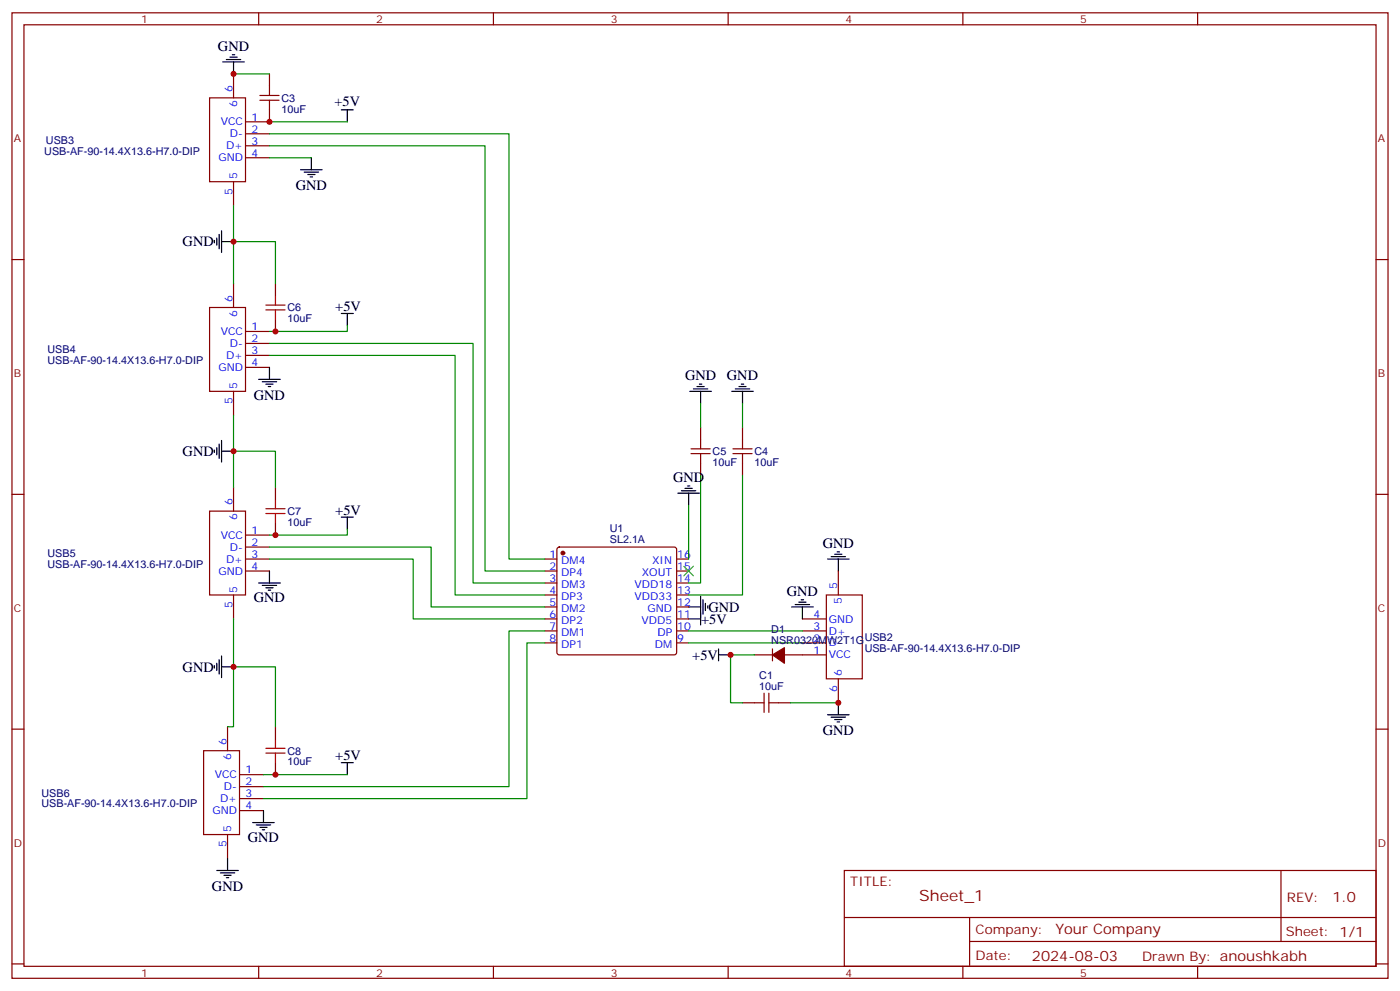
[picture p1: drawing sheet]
<svg xmlns="http://www.w3.org/2000/svg" width="412mm" height="292mm" viewBox="0 0 412 292" stroke-linecap="round" stroke-linejoin="round" font-family="sans-serif">
<g fill="none" stroke="#870000" stroke-width=".35">
<path d="M3.5 3.8h405.4v284.3h-405.4zM7.1 7.3h398.2v277.3h-398.2zM76.2 3.8v3.5M145.3 3.8v3.5M214.5 3.8v3.5M283.6 3.8v3.5M352.8 3.8v3.5M61.7 28.8h10.6v24.7h-10.6zM68.8 21.8v7M72.3 39.4h7.1M76.6 29.5h5.6M76.6 28.1h5.6"/>
<path d="M79.4 29.5v6.4h-7.1M79.4 21.8v6.3M68.8 53.5v7.1M72.3 42.9h7.1M72.3 46.5h7.1M3.5 76.4h3.6M405.3 76.4h3.6M61.7 90.6h10.6v24.7h-10.6zM68.8 83.5v7.1M72.3 97.6h7.1M81.1 83.5v3.5M81.1 94.1v3.5"/>
<path d="M68.8 115.3v7M72.3 101.1h7.1M72.3 104.7h7.1M72.3 108.2h7.1M203.6 133.6h5.6M203.6 132.2h5.6M206.4 125.8v6.4M206.4 133.6v6.3M215.9 133.6h5.6M215.9 132.2h5.6M218.7 125.8v6.4M218.7 133.6v6.3"/>
<path d="M3.5 145.6h3.6M61.7 150.5h10.6v24.7h-10.6zM68.8 143.5v7M72.3 157.6h7.1M81.1 143.5v3.5M81.1 154.1v3.5M405.3 145.6h3.6M68.8 175.2v7.1M72.3 164.6h7.1M72.3 168.2h7.1M72.3 161.1h7.1M160.5 164.6h3.5"/>
<path d="M160.5 168.2h3.5M160.5 171.7h3.5M160.5 175.2h3.5M160.5 178.8h3.5M164.3 161.3l.4-.2h33.9l.5 .2 .2 .5v30.4l-.2 .5-.5 .2h-33.9l-.5-.3-.2-.4v-30.4zM199.3 164.6h3.5M199.3 168.2h3.5M199.3 171.7h3.5M199.3 175.2h3.5M199.3 178.8h3.5M243.4 175.2h10.6v24.7h-10.6zM246.9 168.2v7"/>
<path d="M160.5 189.3h3.5M160.5 185.8h3.5M160.5 182.3h3.5M199.3 189.3h3.5M199.3 185.8h3.5M199.3 182.3h3.5M222.2 192.9h5.3M227.5 191.1v3.5M231.1 192.9h12.3M236.4 189.3h7M236.4 185.8h7M236.4 182.3h7"/>
<path d="M246.9 199.9v7.1M3.5 214.7h3.6M67 214v7.1M81.1 214v3.6M218.7 207h6.4M225.1 204.2v5.6M226.5 207h6.3M226.5 204.2v5.6M405.3 214.7h3.6M60 221.1h10.6v24.7h-10.6zM70.6 228.1h7M70.6 231.7h7"/>
<path d="M70.6 235.2h7M70.6 238.7h7M81.1 224.6v3.5M67 245.8v7M248.7 256.4h156.6v28.2h-156.6zM377.3 256.4v20.9M248.7 270.2h156.5M285.6 277.3h119.6M285.6 270.2v14.1M3.5 283.9h3.6M76.2 284.6v3.5M145.3 284.6v3.5"/>
<path d="M214.5 284.6v3.5M283.6 284.6v3.5M352.8 284.6v3.5M405.3 283.9h3.6"/>
</g>
<g fill="#870000" stroke="#870000" stroke-width=".35">
<path d="M227.5 192.9l3.6-2.2v4.6z"/>
<circle cx="165.8" cy="162.9" r=".53"/>
</g>
<g fill="none" stroke="#008700" stroke-width=".35">
<path d="M68.8 21.8h10.6M79.4 39.4h70.5v125.2h10.6M79.4 35.9h22.9M79.4 42.9h63.5v125.3h17.6M79.4 46.5h12.3M68.8 71.2h12.3v12.3M68.8 60.6v22.9M102.3 95.8v1.8h-22.9M79.4 101.1h59.9v70.6h21.2M79.4 104.7h54.7v70.5h26.4M206.4 118.8v7M218.7 118.8v7"/>
<path d="M68.8 132.9h12.3v10.6M68.8 122.3v21.2M206.4 139.9v31.8h-3.6M218.7 139.9v35.3h-15.9M102.3 155.8v1.8h-22.9M202.8 148.8v15.8M79.4 161.1h47.6v17.7h33.5M79.4 164.6h42.3v17.7h38.8M68.8 182.3v31.7h-1.8M68.8 196.4h12.3v17.6M160.5 185.8h-10.6v45.9h-72.3M160.5 189.3h-5.3v45.9h-77.6"/>
<path d="M202.8 185.8h33.6M202.8 189.3h33.6M222.2 192.9h-7v14.1h3.5M232.8 207h14.1M77.6 228.1h24.7"/>
</g>
<g fill="none" stroke="#000" stroke-width=".35">
<path d="M65.6 18.2h6.4M66.7 17.5h4.2M67.7 16.8h2.1M68.4 16.1h.7M68.8 18.2v3.6M100.5 32.3h3.6M102.3 32.3v3.6M88.5 50h6.4M89.6 50.7h4.2M90.7 51.4h2.1M91.4 52.1h.7M91.7 46.5v3.5"/>
<path d="M63.1 70.8v.7M63.9 70.1v2.1M64.6 69v4.3M65.3 71.2h3.5M65.3 68v6.3M100.5 92.3h3.6M102.3 92.3v3.5M76.2 111.7h6.3M77.3 112.4h4.2M78.3 113.1h2.1M79 113.8h.7M79.4 108.2v3.5"/>
<path d="M203.2 115.3h6.3M204.3 114.5h4.2M205.3 113.8h2.1M206 113.1h.7M206.4 115.3v3.5M215.5 115.3h6.4M216.6 114.5h4.2M217.7 113.8h2.1M218.4 113.1h.7M218.7 115.3v3.5M63.1 132.5v.7M63.9 131.8v2.1"/>
<path d="M64.6 130.8v4.2M65.3 129.7v6.4M65.3 132.9h3.5M100.5 152.3h3.6M102.3 152.3v3.5M199.7 145.2h6.3M200.7 144.5h4.3M201.8 143.8h2.1M202.5 143.1h.7M202.8 145.2v3.6M76.2 171.7h6.3M77.3 172.4h4.2"/>
<path d="M78.3 173.1h2.1M79 173.8h.7M79.4 168.2v3.5M202.8 178.8h3.6M206.4 175.6v8.4M207.1 176.6v4.3M207.8 177.7v2.1M208.5 178.4v.7M233.2 178.8h6.3M234.2 178h4.3M235.3 177.3h2.1M236 176.6h.7"/>
<path d="M236.4 178.8v3.5M243.8 164.6h6.3M244.8 163.9h4.3M245.9 163.2h2.1M246.6 162.5h.7M246.9 164.6v3.6M63.1 196v.7M63.9 195.3v2.1M64.6 194.3v4.2M65.3 193.2v6.4M65.3 196.4h3.5M202.8 182.3h3.6"/>
<path d="M211.7 192.9h3.5M211.7 191.1v3.5M243.8 210.5h6.3M244.8 211.2h4.3M245.9 211.9h2.1M246.6 212.6h.7M246.9 207v3.5M77.6 238.7v3.6M100.5 224.6h3.6M102.3 224.6v3.5M63.9 256.4h6.3M64.9 257.1h4.2"/>
<path d="M66 257.8h2.1M66.7 258.5h.7M67 252.8v3.6M74.4 242.3h6.4M75.5 243h4.2M76.6 243.7h2.1M77.3 244.4h.7"/>
</g>
<path d="M201.4 166.8l2.9 2.8M204.3 166.8l-2.9 2.8" fill="none" stroke="#3c3" stroke-width=".35"/>
<path d="M78.3 91.3h5.7M78.3 89.9h5.7M81.1 87v2.9M81.1 91.3v2.8M78.3 151.2h5.7M78.3 149.8h5.7M81.1 147v2.8M81.1 151.2v2.9M81.1 217.6v2.8M78.3 221.8h5.7M78.3 220.4h5.7M81.1 221.8v2.8" fill="none" stroke="#a10000" stroke-width=".35"/>
<g fill="#c00">
<circle cx="215.2" cy="192.9" r=".88"/>
<circle cx="246.9" cy="207" r=".88"/>
<circle cx="68.8" cy="21.8" r=".88"/>
<circle cx="79.4" cy="35.9" r=".88"/>
<circle cx="68.8" cy="71.2" r=".88"/>
<circle cx="68.8" cy="132.9" r=".88"/>
<circle cx="68.8" cy="196.4" r=".88"/>
<circle cx="81.1" cy="97.6" r=".88"/>
<circle cx="81.1" cy="157.6" r=".88"/>
<circle cx="81.1" cy="228.1" r=".88"/>
</g>
<text font-size="4.6" fill="#800" x="270.8" y="265.4">Sheet_1</text>
<g font-size="4.2">
<text x="64.2" y="15.1">GND</text>
<text x="98.5" y="31.3">+5V</text>
<text x="87.1" y="56">GND</text>
<text x="53.8" y="72.6">GND</text>
<text x="98.8" y="91.6">+5V</text>
<text x="201.8" y="112">GND</text>
<text x="214.1" y="112">GND</text>
<text x="74.8" y="117.7">GND</text>
<text x="53.8" y="134.3">GND</text>
<text x="198.3" y="142">GND</text>
<text x="98.8" y="151.6">+5V</text>
<text x="242.4" y="161.5">GND</text>
<text x="74.8" y="177.3">GND</text>
<text x="231.8" y="175.6">GND</text>
<text x="206.6" y="183.7">+5V</text>
<text x="208.7" y="180.2">GND</text>
<text x="53.8" y="197.8">GND</text>
<text x="203.9" y="194.3">+5V</text>
<text x="242.4" y="216.6">GND</text>
<text x="98.8" y="223.9">+5V</text>
<text x="73" y="247.9">GND</text>
<text x="62.4" y="262.4">GND</text>
</g>
<g font-size="4.2" fill="#800">
<text x="392.5" y="265.6">1.0</text>
<text x="310.9" y="275.2">Your Company</text>
<text x="304" y="283">2024-08-03</text>
</g>
<g font-size="3.9" fill="#800">
<text x="250.5" y="260.9">TITLE:</text>
<text x="379.1" y="265.6">REV:</text>
<text x="287.4" y="275.1">Company:</text>
<text x="378.7" y="275.8">Sheet: 1/1</text>
<text x="287.4" y="282.8">Date:</text>
<text x="336.4" y="282.9">Draw</text>
<text x="346.6" y="282.9">n By: anoushkabh</text>
</g>
<g font-size="3.2" fill="#800">
<text x="41.6" y="6.8">1</text>
<text x="110.8" y="6.8">2</text>
<text x="179.9" y="6.8">3</text>
<text x="249.1" y="6.8">4</text>
<text x="318.2" y="6.8">5</text>
<text x="4.1" y="41.9">A</text>
<text x="405.9" y="41.9">A</text>
<text x="4.1" y="111">B</text>
<text x="405.9" y="111">B</text>
<text x="4.1" y="180.2">C</text>
<text x="405.9" y="180.2">C</text>
<text x="4.1" y="249.3">D</text>
<text x="405.9" y="249.3">D</text>
<text x="41.6" y="287.6">1</text>
<text x="110.8" y="287.6">2</text>
<text x="179.9" y="287.6">3</text>
<text x="249.1" y="287.6">4</text>
<text x="318.2" y="287.6">5</text>
</g>
<g font-size="3.2" fill="#00f">
<text x="68.4" y="27.1" transform="rotate(-90 68.4 27.1)">6</text>
<text x="69.8" y="31.5" transform="rotate(-90 69.8 31.5)">6</text>
<text x="74.1" y="35.5">1</text>
<text x="65" y="36.9">VCC</text>
<text x="67.7" y="40.5">D-</text>
<text x="74.1" y="39.1">2</text>
<text x="64.3" y="47.5">GND</text>
<text x="66.6" y="44">D+</text>
<text x="74.1" y="42.6">3</text>
<text x="74.1" y="46.1">4</text>
<text x="69.8" y="52.8" transform="rotate(-90 69.8 52.8)">5</text>
<text x="68.4" y="57.3" transform="rotate(-90 68.4 57.3)">5</text>
<text x="68.4" y="88.8" transform="rotate(-90 68.4 88.8)">6</text>
<text x="69.8" y="93.3" transform="rotate(-90 69.8 93.3)">6</text>
<text x="65" y="98.7">VCC</text>
<text x="74.1" y="97.3">1</text>
<text x="74.1" y="100.8">2</text>
<text x="66.6" y="105.7">D+</text>
<text x="67.7" y="102.2">D-</text>
<text x="74.1" y="104.3">3</text>
<text x="74.1" y="107.8">4</text>
<text x="64.3" y="109.3">GND</text>
<text x="68.4" y="119" transform="rotate(-90 68.4 119)">5</text>
<text x="69.8" y="114.5" transform="rotate(-90 69.8 114.5)">5</text>
<text x="68.4" y="148.8" transform="rotate(-90 68.4 148.8)">6</text>
<text x="69.8" y="153.3" transform="rotate(-90 69.8 153.3)">6</text>
<text x="65" y="158.6">VCC</text>
<text x="74.1" y="157.2">1</text>
<text x="74.1" y="160.8">2</text>
<text x="66.6" y="165.7">D+</text>
<text x="67.7" y="162.2">D-</text>
<text x="74.1" y="164.3">3</text>
<text x="74.1" y="167.8">4</text>
<text x="161.9" y="164.3">1</text>
<text x="161.9" y="167.8">2</text>
<text x="165.3" y="166.1">DM4</text>
<text x="192.1" y="166.1">XIN</text>
<text x="199.5" y="167.8">15</text>
<text x="199.5" y="164.3">16</text>
<text x="64.3" y="169.2">GND</text>
<text x="161.9" y="171.3">3</text>
<text x="165.3" y="169.6">DP4</text>
<text x="165.3" y="173.1">DM3</text>
<text x="186.9" y="173.1">VDD18</text>
<text x="189.1" y="169.6">XOUT</text>
<text x="199.5" y="171.3">14</text>
<text x="246.6" y="173.5" transform="rotate(-90 246.6 173.5)">5</text>
<text x="68.4" y="179" transform="rotate(-90 68.4 179)">5</text>
<text x="69.8" y="174.5" transform="rotate(-90 69.8 174.5)">5</text>
<text x="161.9" y="174.9">4</text>
<text x="161.9" y="178.4">5</text>
<text x="165.3" y="176.6">DP3</text>
<text x="186.9" y="176.6">VDD33</text>
<text x="199.5" y="178.4">12</text>
<text x="199.5" y="174.9">13</text>
<text x="248" y="177.9" transform="rotate(-90 248 177.9)">5</text>
<text x="161.9" y="181.9">6</text>
<text x="161.9" y="185.5">7</text>
<text x="165.3" y="180.2">DM2</text>
<text x="165.3" y="183.7">DP2</text>
<text x="188.9" y="183.7">VDD5</text>
<text x="190.7" y="180.2">GND</text>
<text x="199.5" y="185.5">10</text>
<text x="199.5" y="181.9">11</text>
<text x="239.6" y="185.5">3</text>
<text x="239.6" y="181.9">4</text>
<text x="244.1" y="183.3">GND</text>
<text x="161.9" y="189">8</text>
<text x="165.3" y="187.2">DM1</text>
<text x="165.3" y="190.7">DP1</text>
<text x="192.9" y="190.7">DM</text>
<text x="193.7" y="187.2">DP</text>
<text x="199.5" y="189">9</text>
<text x="239.6" y="189">2</text>
<text x="244.1" y="190.4">D-</text>
<text x="244.1" y="186.9">D+</text>
<text x="239.6" y="192.5">1</text>
<text x="244.1" y="193.9">VCC</text>
<text x="246.6" y="203.7" transform="rotate(-90 246.6 203.7)">6</text>
<text x="248" y="199.2" transform="rotate(-90 248 199.2)">6</text>
<text x="66.7" y="219.3" transform="rotate(-90 66.7 219.3)">6</text>
<text x="68.1" y="223.8" transform="rotate(-90 68.1 223.8)">6</text>
<text x="72.3" y="227.8">1</text>
<text x="63.2" y="229.2">VCC</text>
<text x="66" y="232.7">D-</text>
<text x="72.3" y="231.3">2</text>
<text x="62.6" y="239.8">GND</text>
<text x="64.8" y="236.3">D+</text>
<text x="72.3" y="234.8">3</text>
<text x="72.3" y="238.4">4</text>
<text x="68.1" y="245.1" transform="rotate(-90 68.1 245.1)">5</text>
<text x="66.7" y="249.6" transform="rotate(-90 66.7 249.6)">5</text>
</g>
<g font-size="3.2" fill="#000080">
<text x="82.9" y="30">C3</text>
<text x="82.9" y="33.1">10uF</text>
<text x="13.1" y="45.5">USB-AF-90-14.4X13.6-H7.0-DIP</text>
<text x="13.5" y="42.3">USB3</text>
<text x="84.7" y="94.9">10uF</text>
<text x="84.7" y="91.7">C6</text>
<text x="14" y="107.3">USB-AF-90-14.4X13.6-H7.0-DIP</text>
<text x="14" y="104.1">USB4</text>
<text x="209.9" y="137.2">10uF</text>
<text x="209.9" y="134">C5</text>
<text x="222.2" y="137.2">10uF</text>
<text x="222.2" y="134">C4</text>
<text x="84.7" y="154.8">10uF</text>
<text x="84.7" y="151.7">C7</text>
<text x="179.6" y="159.9">SL2.1A</text>
<text x="179.6" y="156.7">U1</text>
<text x="14" y="167.2">USB-AF-90-14.4X13.6-H7.0-DIP</text>
<text x="14" y="164.1">USB5</text>
<text x="227.2" y="189.7">NSR0320MW2T1G</text>
<text x="227.2" y="186.5">D1</text>
<text x="254.7" y="191.9">USB-AF-90-14.4X13.6-H7.0-DIP</text>
<text x="254.7" y="188.7">USB2</text>
<text x="223.7" y="203.1">10uF</text>
<text x="223.7" y="200">C1</text>
<text x="84.7" y="225.4">10uF</text>
<text x="84.7" y="222.3">C8</text>
<text x="12.2" y="237.8">USB-AF-90-14.4X13.6-H7.0-DIP</text>
<text x="12.2" y="234.6">USB6</text>
</g>
</svg>
